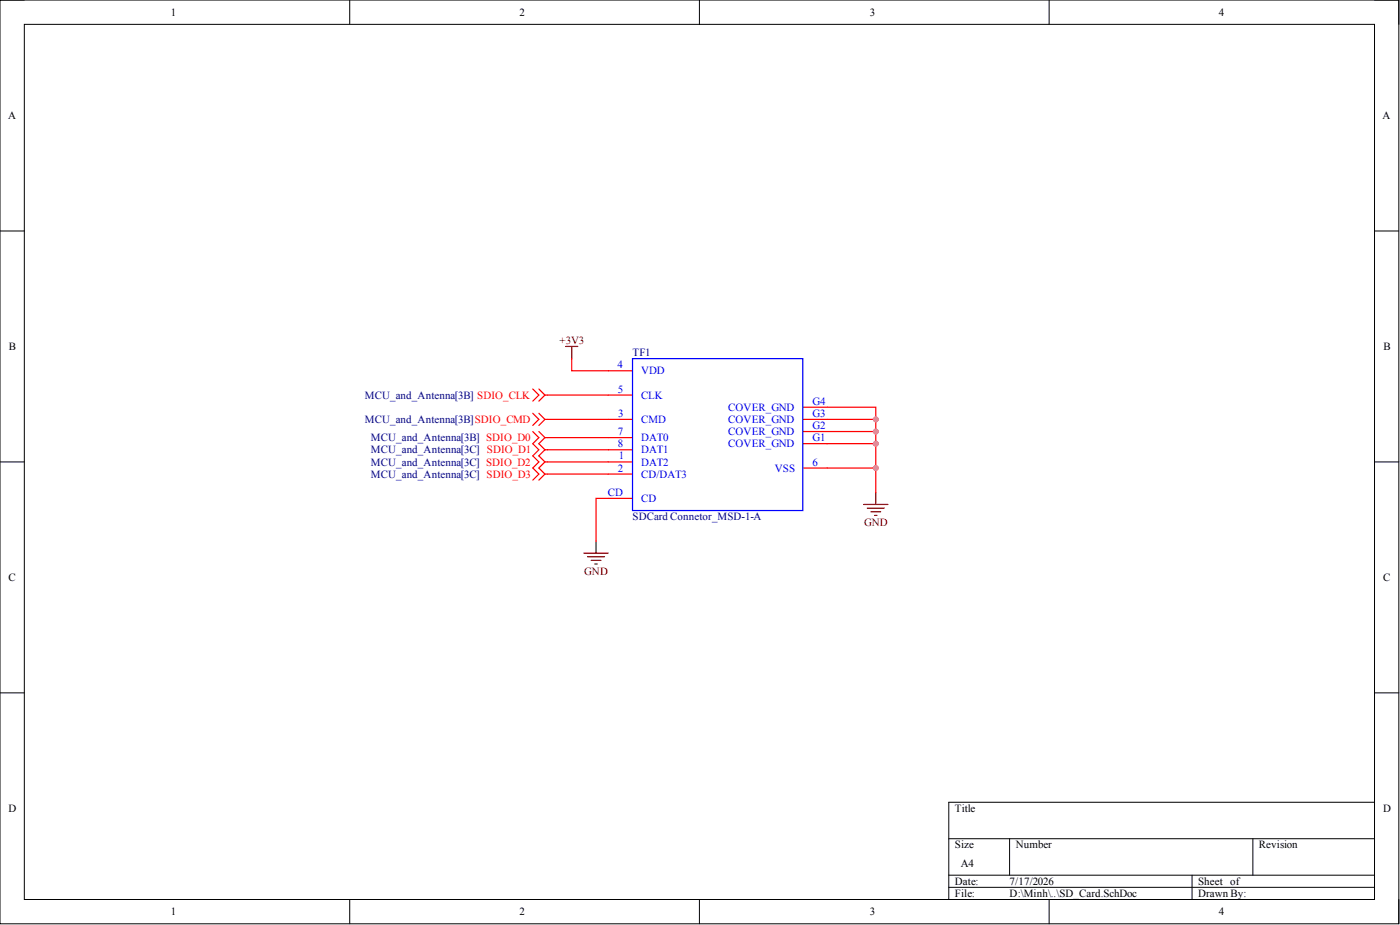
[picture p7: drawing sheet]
<svg xmlns="http://www.w3.org/2000/svg" width="292mm" height="193mm" viewBox="0 0 292 193" stroke-linecap="round" stroke-linejoin="round" font-family="sans-serif">
<g fill="none" stroke="#000" stroke-width=".21">
<path d="M0 0h291.9v192.7h-291.9zM0 0h5.1M5.1 5.1h281.7v182.5h-281.7zM73 0v5.1M145.9 0v5.1M218.9 0v5.1M286.8 0h5.1v5.1M0 48.2h5.1M286.8 48.2h5.1M0 96.4h5.1M286.8 96.4h5.1M0 144.5h5.1"/>
<path d="M286.8 144.5h5.1M198 175h88.8M210.6 175v7.6M261.4 175v7.6M286.8 167.4h-88.8v20.2M73 187.6v5.1M145.9 187.6v5.1M198 182.6h88.8M198 185.1h88.8M218.9 187.6v5.1M248.7 182.6v5M291.9 187.6v5.1"/>
</g>
<g fill="none" stroke="#f00" stroke-width=".25">
<path d="M126.9 77.3h5.1M111.2 81.2l1.2 1.2-1.2 1.3M111.2 86.2l1.2 1.3-1.2 1.3M111.2 90l1.2 1.3-1.2 1.3 1.2 1.2-1.2 1.3 1.2 1.3-1.2 1.2 1.2 1.3-1.2 1.3M112.4 81.2l1.3 1.2M112.4 86.2l1.3 1.3M112.4 90l1.3 1.3M113.7 82.4h.5M113.7 87.5h.5M113.7 91.3h.5M113.7 93.8h.5M113.7 96.4h.5"/>
<path d="M113.7 98.9h.5M113.7 82.4l-1.3 1.3M113.7 87.5l-1.3 1.3M113.7 91.3l-1.3 1.3 1.3 1.2M113.7 93.8l-1.3 1.3 1.3 1.3M113.7 96.4l-1.3 1.2 1.3 1.3M113.7 98.9l-1.3 1.3M126.9 82.4h5.1M126.9 87.5h5.1M126.9 91.3h5.1M126.9 93.8h5.1M126.9 96.4h5.1"/>
<path d="M126.9 98.9h5.1M167.5 85h15.2v17.7M167.5 87.5h5.1M167.5 97.6h5.1M167.5 92.6h5.1M167.5 90h5.1M126.9 104h5.1"/>
</g>
<path d="M132 74.8h35.5v31.7h-35.5z" fill="none" stroke="#00f" stroke-width=".25"/>
<path d="M118 72.3h2.6M119.3 72.3v2.5M121.8 115.4h5.1M122.6 116.1h3.5M123.3 116.9h2.1M124.1 117.7h.5M124.4 112.8v2.6M180.2 105.2h5.1M181 106h3.5M181.7 106.8h2M182.5 107.5h.5M182.7 102.7v2.5" fill="none" stroke="#800000" stroke-width=".25"/>
<circle cx="182.7" cy="87.5" r=".51" fill="#f0f"/>
<circle cx="182.7" cy="87.5" r=".51" fill="none" stroke="#f0f" stroke-width=".21"/>
<circle cx="182.7" cy="90" r=".51" fill="#f0f"/>
<circle cx="182.7" cy="90" r=".51" fill="none" stroke="#f0f" stroke-width=".21"/>
<circle cx="182.7" cy="92.6" r=".51" fill="#f0f"/>
<circle cx="182.7" cy="92.6" r=".51" fill="none" stroke="#f0f" stroke-width=".21"/>
<circle cx="182.7" cy="97.6" r=".51" fill="#f0f"/>
<circle cx="182.7" cy="97.6" r=".51" fill="none" stroke="#f0f" stroke-width=".21"/>
<path d="M172.6 97.6h10.1" fill="none" stroke="#f00" stroke-width=".25"/>
<circle cx="182.7" cy="97.6" r=".51" fill="#f0f"/>
<circle cx="182.7" cy="97.6" r=".51" fill="none" stroke="#f0f" stroke-width=".21"/>
<path d="M172.6 92.6h10.1" fill="none" stroke="#f00" stroke-width=".25"/>
<circle cx="182.7" cy="92.6" r=".51" fill="#f0f"/>
<circle cx="182.7" cy="92.6" r=".51" fill="none" stroke="#f0f" stroke-width=".21"/>
<path d="M172.6 90h10.1" fill="none" stroke="#f00" stroke-width=".25"/>
<circle cx="182.7" cy="90" r=".51" fill="#f0f"/>
<circle cx="182.7" cy="90" r=".51" fill="none" stroke="#f0f" stroke-width=".21"/>
<path d="M172.6 87.5h10.1" fill="none" stroke="#f00" stroke-width=".25"/>
<circle cx="182.7" cy="87.5" r=".51" fill="#f0f"/>
<circle cx="182.7" cy="87.5" r=".51" fill="none" stroke="#f0f" stroke-width=".21"/>
<path d="M119.3 74.8v2.5h7.6M114.2 82.4h12.7M114.2 87.5h12.7M114.2 91.3h12.7M114.2 93.8h12.7M114.2 96.4h12.7M114.2 98.9h12.7M126.9 104h-2.5v8.8" fill="none" stroke="#f00" stroke-width=".25"/>
<g font-size="2.3">
<text x="35.6" y="3.3">1</text>
<text x="108.4" y="3.3">2</text>
<text x="181.5" y="3.3">3</text>
<text x="254.3" y="3.3">4</text>
<text x="1.7" y="24.9">A</text>
<text x="288.5" y="24.9">A</text>
<text x="1.9" y="73">B</text>
<text x="288.6" y="73">B</text>
<text x="1.8" y="121.2">C</text>
<text x="288.6" y="121.2">C</text>
<text x="1.8" y="169.4">D</text>
<text x="199.2" y="169.4">Title</text>
<text x="288.6" y="169.4">D</text>
<text x="199.2" y="177">Size</text>
<text x="211.9" y="177">Number</text>
<text x="262.7" y="177">Revision</text>
<text x="199.2" y="184.6">Date:</text>
<text x="200.5" y="180.8">A4</text>
<text x="210.6" y="184.6">7/17/2026</text>
<text x="250" y="184.6">Sheet of</text>
<text x="35.6" y="190.9">1</text>
<text x="108.4" y="190.9">2</text>
<text x="181.5" y="190.9">3</text>
<text x="199.2" y="187.1">File:</text>
<text x="210.6" y="187.1">D:\Minh\..\SD_Card.SchDoc</text>
<text x="250" y="187.1">Drawn By:</text>
<text x="254.3" y="190.9">4</text>
</g>
<g font-size="2.3" fill="#800000">
<text x="116.7" y="71.8">+3V3</text>
<text x="180.3" y="109.8">GND</text>
<text x="121.9" y="119.9">GND</text>
</g>
<g font-size="2.3" fill="#00f">
<text x="128.8" y="76.8">4</text>
<text x="128.9" y="81.9">5</text>
<text x="133.7" y="78.1">VDD</text>
<text x="133.7" y="83.2">CLK</text>
<text x="129" y="87">3</text>
<text x="133.7" y="88.3">CMD</text>
<text x="151.9" y="88.3">COVER_GND</text>
<text x="151.9" y="85.7">COVER_GND</text>
<text x="169.5" y="89.5">G2</text>
<text x="169.5" y="87">G3</text>
<text x="169.5" y="84.4">G4</text>
<text x="128.9" y="90.8">7</text>
<text x="128.9" y="93.3">8</text>
<text x="129.1" y="95.9">1</text>
<text x="133.7" y="92.1">DAT0</text>
<text x="133.7" y="94.6">DAT1</text>
<text x="151.9" y="93.3">COVER_GND</text>
<text x="151.9" y="90.8">COVER_GND</text>
<text x="169.5" y="92.1">G1</text>
<text x="128.9" y="98.4">2</text>
<text x="133.7" y="97.1">DAT2</text>
<text x="133.7" y="99.7">CD/DAT3</text>
<text x="161.7" y="98.4">VSS</text>
<text x="169.5" y="97.1">6</text>
<text x="126.8" y="103.5">CD</text>
<text x="133.7" y="104.7">CD</text>
</g>
<g font-size="2.3" fill="#000080">
<text x="132" y="74.3">TF1</text>
<text x="76.1" y="83.2">MCU_and_Antenna[3B] SDIO_CLK</text>
<text x="76.1" y="88.3">MCU_and_Antenna[3B]SDIO_CMD</text>
<text x="77.4" y="92.1">MCU_and_Antenna[3B] SDIO_D0</text>
<text x="77.4" y="94.6">MCU_and_Antenna[3C] SDIO_D1</text>
<text x="77.4" y="97.1">MCU_and_Antenna[3C] SDIO_D2</text>
<text x="77.4" y="99.7">MCU_and_Antenna[3C] SDIO_D3</text>
<text x="132" y="108.5">SDCard Connetor_MSD-1-A</text>
</g>
</svg>
